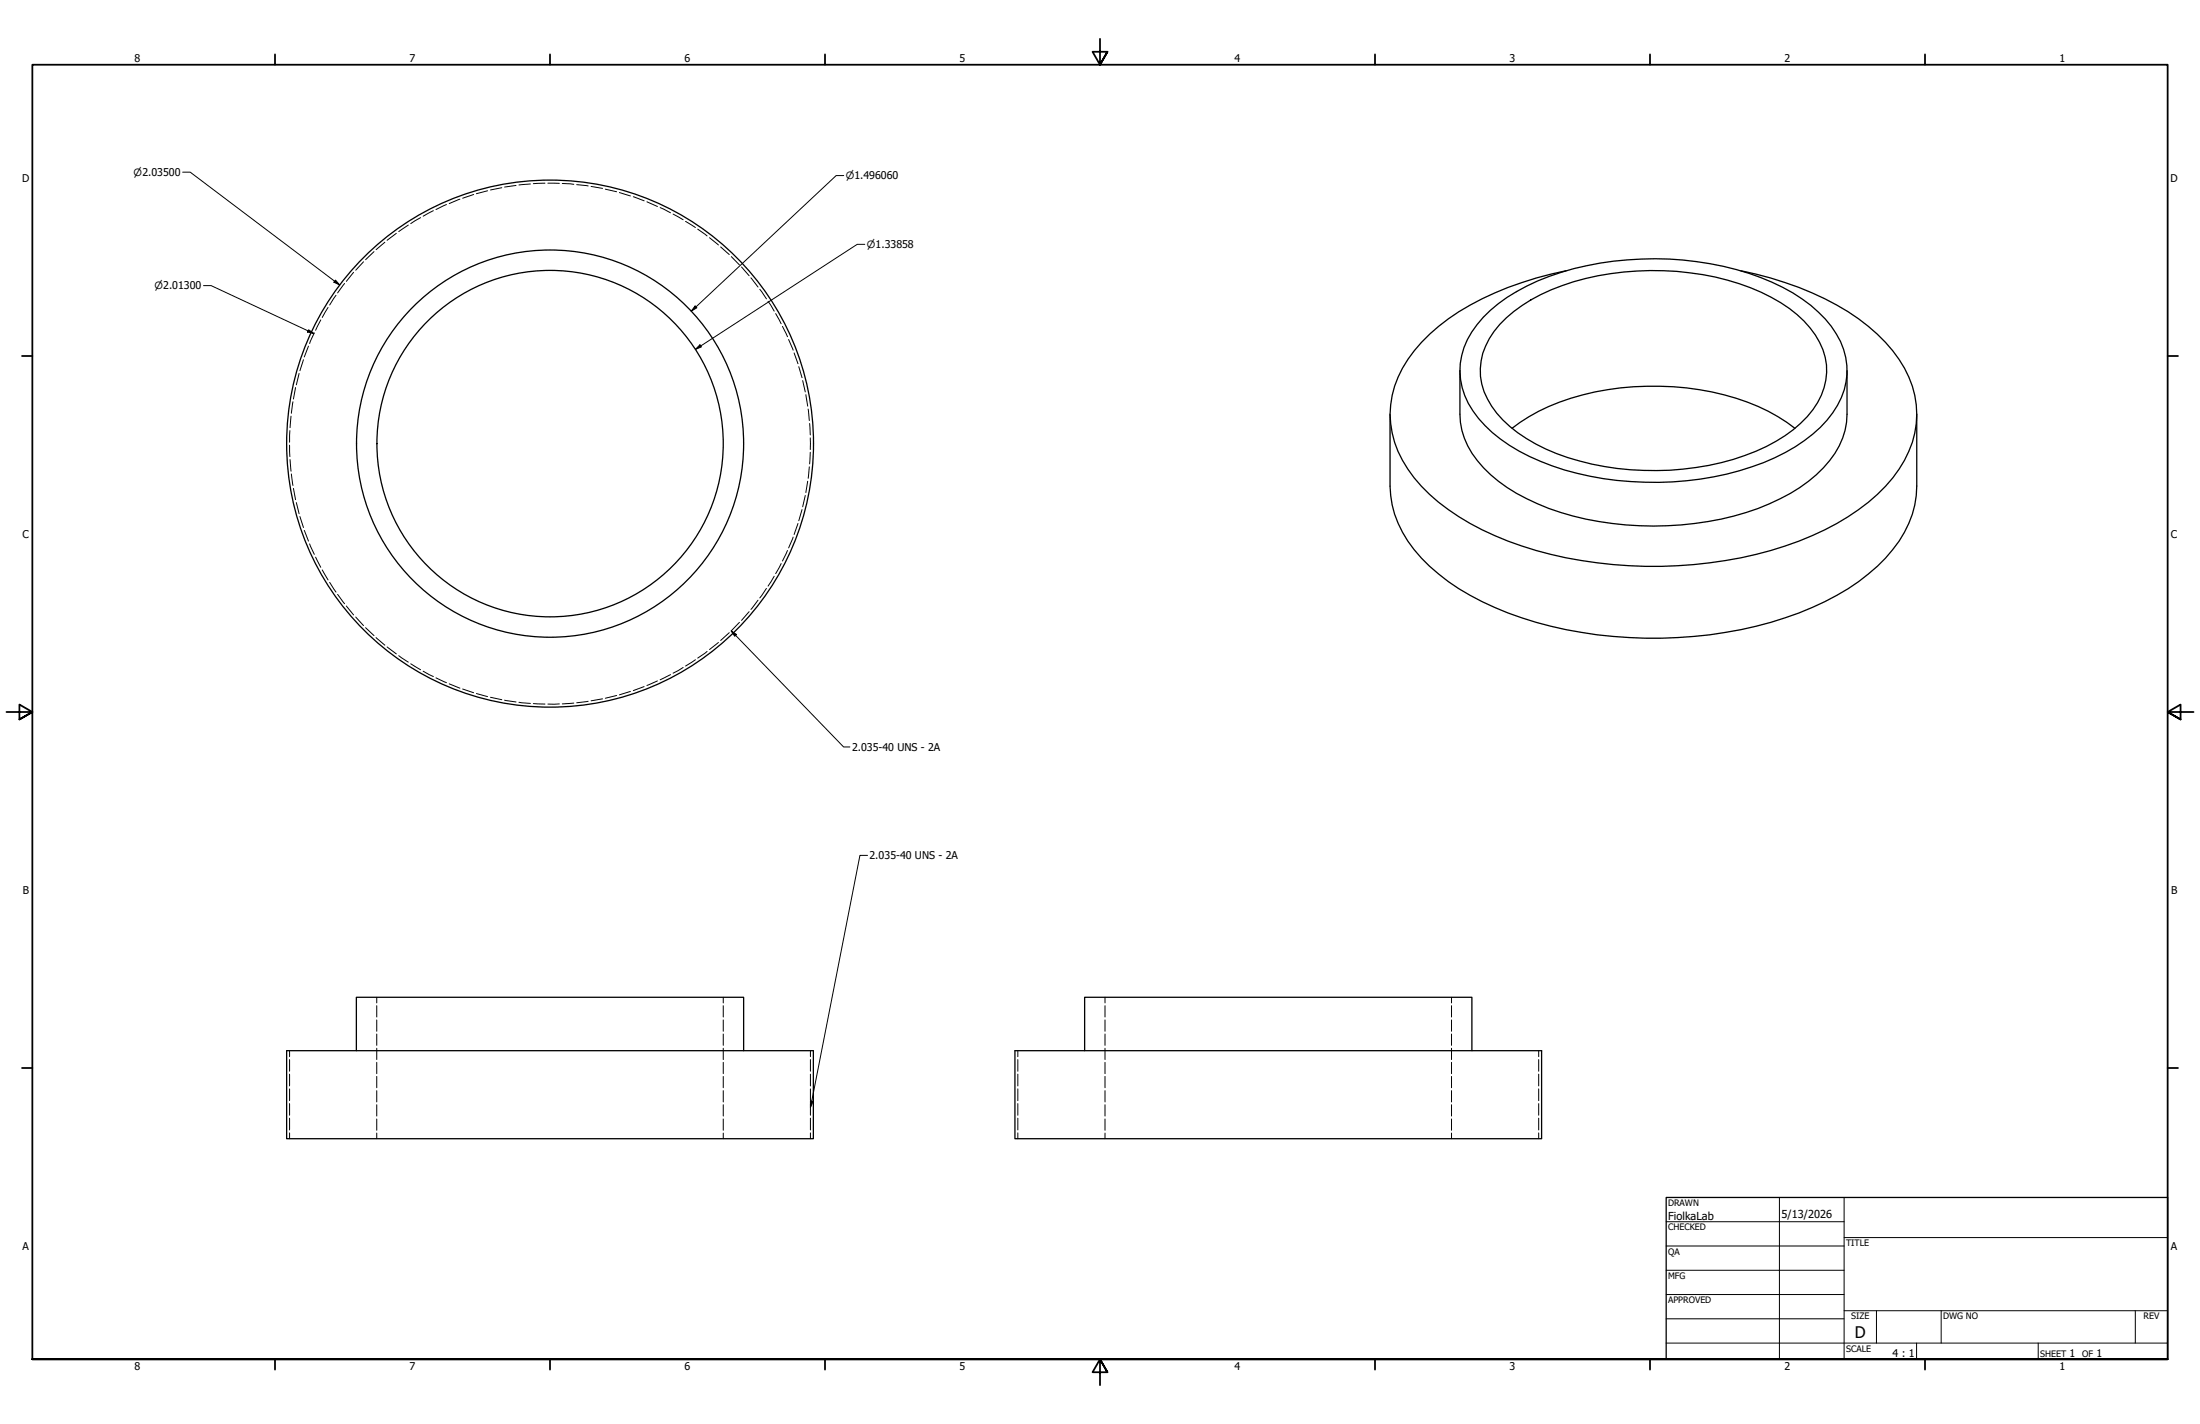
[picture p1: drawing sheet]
<svg xmlns="http://www.w3.org/2000/svg" width="864mm" height="559mm" viewBox="0 0 864 559" stroke-linecap="round" stroke-linejoin="round" font-family="sans-serif">
<!-- layer: Hidden (ANSI) -->
<g fill="none" stroke="#000" stroke-width=".39">
<path d="M147.9 391.4v2.2M147.9 394.7v4.4M283.9 391.4v2.2M283.9 394.7v4.4M433.8 391.4v2.2M433.8 394.7v4.4M569.8 391.4v2.2M569.8 394.7v4.4M147.9 400.2v4.5M147.9 405.8v4.4M147.9 411.4v4.4M147.9 416.9v4.4"/>
<path d="M283.9 400.2v4.5M283.9 405.8v4.4M283.9 411.4v4.4M283.9 416.9v4.4M433.8 400.2v4.5M433.8 405.8v4.4M433.8 411.4v4.4M433.8 416.9v4.4M569.8 400.2v4.5M569.8 405.8v4.4M569.8 411.4v4.4M569.8 416.9v4.4"/>
<path d="M147.9 422.4v4.4M147.9 428v4.4M147.9 433.5v4.5M147.9 439.1v4.4M283.9 422.4v4.4M283.9 428v4.4M283.9 433.5v4.5M283.9 439.1v4.4M433.8 422.4v4.4M433.8 428v4.4M433.8 433.5v4.5M433.8 439.1v4.4"/>
<path d="M569.8 422.4v4.4M569.8 428v4.4M569.8 433.5v4.5M569.8 439.1v4.4M147.9 444.6v2.2M283.9 444.6v2.2M433.8 444.6v2.2M569.8 444.6v2.2"/>
</g>
<!-- layer: Hidden Narrow (ANSI) -->
<g fill="none" stroke="#000" stroke-width=".39">
<path d="M180.5 78.2l-4.2 1.7M185.9 76.3l-4.3 1.5M191.4 74.9l-4.4 1.1M197 73.7l-4.5 .8M202.6 72.8l-4.5 .6M208.2 72.2l-4.5 .4M213.9 71.9l-4.5 .2M215.1 71.9h4.5M220.7 72l4.5 .3M226.4 72.5l4.5 .5M232 73.2l4.5 .7M237.6 74.2l4.5 1"/>
<path d="M243.1 75.6l4.4 1.3M248.6 77.2l4.3 1.6M253.9 79.2l4.2 1.8M146.8 98.7l-3.3 3.2M151.1 95.1l-3.5 2.9M155.6 91.6l-3.6 2.7M160.3 88.3l-3.8 2.6M165.1 85.4l-3.9 2.4M170.1 82.7l-4 2.1M175.3 80.3l-4.2 1.9M259.1 81.5l4.1 2M264.2 84l4 2.2"/>
<path d="M269.1 86.9l3.9 2.4M273.9 89.9l3.7 2.7M278.5 93.3l3.5 2.8M282.9 96.9l3.4 3M131.9 115.9l-2.5 3.8M135.3 111.3l-2.8 3.6M138.8 106.9l-2.8 3.5M142.7 102.7l-3.1 3.3M287.1 100.7l3.2 3.2M291.1 104.8l3 3.4M294.8 109l2.8 3.6M298.3 113.5l2.6 3.8"/>
<path d="M301.5 118.2l2.4 3.9M121.1 135.8l-1.7 4.3M123.4 130.6l-1.9 4.2M125.9 125.5l-2 4.1M128.8 120.6l-2.3 4M304.5 123.1l2.1 4M307.1 128.1l2 4M309.6 133.2l1.7 4.2M311.7 138.5l1.5 4.2M115 157.7l-.6 4.5M116 152.1l-.8 4.5M117.4 146.6l-1.1 4.4"/>
<path d="M119.1 141.2l-1.4 4.3M313.6 143.9l1.2 4.3M315.1 149.4l1 4.4M316.4 154.9l.7 4.5M113.7 174.7l.1 4.5M113.8 169l-.1 4.5M114.2 163.3l-.3 4.5M317.2 160.5l.5 4.5M317.8 166.2l.3 4.5M318.1 177.5l-.3 4.6M318.1 171.8v4.6M113.9 180.3l.3 4.6"/>
<path d="M114.4 186l.6 4.5M115.2 191.6l.8 4.5M116.3 197.2l1.1 4.4M314.8 200l-1.2 4.3M316.1 194.4l-1 4.5M317.1 188.8l-.7 4.5M317.7 183.2l-.5 4.5M117.7 202.7l1.4 4.3M119.4 208.2l1.7 4.1M121.5 213.4l1.9 4.2M123.9 218.6l2 4M309.1 216l-2 4.2"/>
<path d="M311.3 210.8l-1.7 4.2M313.2 205.4l-1.5 4.3M126.5 223.6l2.3 4M129.4 228.5l2.5 3.8M132.5 233.2l2.8 3.7M136 237.8l2.8 3.5M297.6 235.5l-2.8 3.6M300.9 230.9l-2.6 3.7M303.9 226.1l-2.4 3.9M306.6 221.2l-2.1 3.9M139.6 242.1l3.1 3.4M143.5 246.3l3.3 3.1"/>
<path d="M147.6 250.2l3.5 3M152 253.9l3.6 2.7M156.5 257.3l3.8 2.5M273 258.9l-3.9 2.5M277.6 255.7l-3.7 2.6M282 252.1l-3.5 2.8M286.3 248.3l-3.4 3M290.3 244.2l-3.2 3.3M294.1 240l-3 3.5M161.2 260.5l3.9 2.3M166.1 263.4l4 2.1M171.1 266l4.2 1.9"/>
<path d="M176.3 268.4l4.2 1.7M181.6 270.4l4.3 1.4M187 272.2l4.4 1.2M192.5 273.6l4.5 1M198.1 274.8l4.5 .7M203.7 275.6l4.5 .4M209.4 276.1l4.5 .2M219.6 276.2l-4.5 .1M225.2 275.9l-4.5 .3M230.9 275.2l-4.5 .6M236.5 274.3l-4.5 .7M242.1 272.9l-4.5 1.1"/>
<path d="M247.5 271.3l-4.4 1.4M252.9 269.4l-4.3 1.6M258.1 267.2l-4.2 1.8M263.2 264.7l-4.1 2.1M268.2 261.9l-4 2.3M113.7 412.3v2.4M113.7 415.8v4.6M318.1 412.3v2.4M318.1 415.8v4.6M399.5 412.3v2.4M399.5 415.8v4.6M604 412.3v2.4"/>
<path d="M604 415.8v4.6M113.7 421.5v4.6M113.7 427.3v4.6M113.7 433.1v4.5M113.7 438.8v4.6M318.1 421.5v4.6M318.1 427.3v4.6M318.1 433.1v4.5M318.1 438.8v4.6M399.5 421.5v4.6M399.5 427.3v4.6M399.5 433.1v4.5"/>
<path d="M399.5 438.8v4.6M604 421.5v4.6M604 427.3v4.6M604 433.1v4.5M604 438.8v4.6M113.7 444.6v2.2M318.1 444.6v2.2M399.5 444.6v2.2M604 444.6v2.2"/>
</g>
<!-- layer: Visible (ANSI) -->
<g fill="none" stroke="#000" stroke-width=".51">
<path d="M614.8 106.2a122.9 122.9 0 0 0-46.2 18.9 55 55 0 0 0-21.2 26.5 37.8 37.8 0 0 0 7.7 35.9 85.6 85.6 0 0 0 36.8 24.8 169.1 169.1 0 0 0 114.3 0 91.3 91.3 0 0 0 34-21.5 41 41 0 0 0 12-31.9 44.6 44.6 0 0 0-15.3-27.8 102.1 102.1 0 0 0-41.8-22l-11.8-2.9M582.2 124.5a71.3 71.3 0 0 1 30.6-17.6 122.9 122.9 0 0 1 82.8 3.8 54 54 0 0 1 25.3 20.4 26.9 26.9 0 0 1-1.5 31 60.6 60.6 0 0 1-27.1 19.4 123.6 123.6 0 0 1-87.6-.5 57.9 57.9 0 0 1-26.5-19.7 27.3 27.3 0 0 1 1.6-33.9zM588.7 127.3a63.8 63.8 0 0 1 29-16.7 112.2 112.2 0 0 1 69.4 2.3 52.5 52.5 0 0 1 25.5 18.5 24.3 24.3 0 0 1-1 29.4 55.9 55.9 0 0 1-26.7 18 110.6 110.6 0 0 1-78.1-2.6 51.1 51.1 0 0 1-21.3-16.8 24.3 24.3 0 0 1 1-29.4zM573.1 145.4v17.2a32 32 0 0 0 12.1 23.7 82.1 82.1 0 0 0 37.3 17.4 124 124 0 0 0 72.1-6 56.8 56.8 0 0 0 25.7-19.8 28.5 28.5 0 0 0 4.7-15.3v-17.2M545.7 162.6v28.2a42 42 0 0 0 12.3 28.2 89.2 89.2 0 0 0 33.9 21.5 169.1 169.1 0 0 0 114.3 0 85.9 85.9 0 0 0 36.7-24.8 40 40 0 0 0 9.5-24.9v-28.2M593.5 168.1a83.9 83.9 0 0 1 42.6-15.9 106 106 0 0 1 58.1 9.2l7.2 4.3 3.2 2.4M112.5 412.3h206.8v34.5h-206.8zM139.9 412.3v-20.9h152v20.9M398.4 412.3h206.8v34.5h-206.8zM425.8 412.3v-20.9h152v20.9"/>
<circle cx="215.9" cy="174.1" r="103.4"/>
<circle cx="215.9" cy="174.1" r="68"/>
<circle cx="215.9" cy="174.1" r="76"/>
</g>
<!-- layer: Border (ANSI) -->
<g fill="none" stroke="#000" stroke-width=".7">
<path d="M431.8 15.2v10.2l-2.9-5.1h5.8l-2.9 5.1 2.9-5.1M107.9 21.3v4.1M215.9 21.3v4.1M323.8 21.3v4.1M539.8 21.3v4.1M647.7 21.3v4.1M755.6 21.3v4.1M8.6 139.7h4.1M850.9 139.7h4.1M2.5 279.4h10.2l-5.1-2.9v5.8l5.1-2.9-5.1 2.9M861.1 279.4h-10.2l5.1-2.9v5.8l-5.1-2.9 5.1 2.9M8.6 419.1h4.1"/>
<path d="M850.9 419.1h4.1M12.7 533.4v-508h838.2v508h-838.2h838.2M107.9 533.4v4.1M215.9 533.4v4.1M323.8 533.4v4.1M434.7 538.5l-2.9-5.1 2.9 5.1h-5.8l2.9-5.1v10.2M539.8 533.4v4.1M647.7 533.4v4.1M755.6 533.4v4.1"/>
</g>
<!-- layer: Title (ANSI) -->
<g fill="none" stroke="#000" stroke-width=".39">
<path d="M654 479.4h69.9M698.5 469.9v63.5M723.9 469.9v63.5M654 488.9h69.9M654 498.5h69.9M723.9 485.6h127M654 508h69.9M654 517.5h69.9M723.9 514.3h127M736.6 514.3v12.7M762 514.3v12.7M838.2 514.3v12.7"/>
<path d="M654 527h196.9M752.3 527v6.4M800.1 527v6.4"/>
</g>
<path d="M654 469.9h196.9v63.5h-196.9z" fill="none" stroke="#000" stroke-width=".51"/>
<!-- layer: Symbol (ANSI) -->
<path d="M287 247.6l2.1 1.4-.7 .7zM287 247.6l44.2 45.5h2.4M340.6 335.7h-3l-19.5 98.9M318.1 432.1l1.1 .1-1.1 2.4z" fill="none" stroke="#000" stroke-width=".39"/>
<path d="M287 247.6l2.1 1.4-.7 .7zM318.1 432.1l1.1 .1-1.1 2.4z" fill="#000"/>
<!-- layer: Dimension (ANSI) -->
<path d="M71.7 67.6h3l58.6 44.2M331.2 68.9h-3l-56.9 53.2M339.5 95.9h-3l-63.5 41.2M79.9 112.1h3l40.3 18.8M131.7 109.9l1.6 1.9-2.2-1.1zM121.2 129.4l2 1.5-2.5-.6zM272.9 120.1l.7 .7-2.3 1.3zM274.8 135.3l.5 .8-2.3 1z" fill="none" stroke="#000" stroke-width=".39"/>
<path d="M131.7 109.9l1.6 1.9-2.2-1.1zM121.2 129.4l2 1.5-2.5-.6zM272.9 120.1l.7 .7-2.3 1.3zM274.8 135.3l.5 .8-2.3 1z" fill="#000"/>
<text font-size="6.3" x="728.1" y="524.9">D</text>
<g font-size="4.3">
<text x="654.8" y="478.6">FiolkaLab</text>
<text x="699.3" y="478">5/13/2026</text>
</g>
<g font-size="4.2">
<text x="52.8" y="24.4">8</text>
<text x="160.8" y="24.4">7</text>
<text x="268.7" y="24.4">6</text>
<text x="376.7" y="24.4">5</text>
<text x="484.6" y="24.4">4</text>
<text x="592.6" y="24.4">3</text>
<text x="700.5" y="24.4">2</text>
<text x="808.5" y="24.4">1</text>
<text x="8.8" y="71.4">D</text>
<text x="852" y="71.4">D</text>
<text x="8.9" y="211.1">C</text>
<text x="852.2" y="211.1">C</text>
<text x="334.5" y="294.6">2.035-40 UNS - 2A</text>
<text x="341.3" y="337.2">2.035-40 UNS - 2A</text>
<text x="9" y="350.8">B</text>
<text x="852.2" y="350.8">B</text>
<text x="8.9" y="490.5">A</text>
<text x="852.2" y="490.5">A</text>
<text x="742.9" y="532.6">4 : 1</text>
<text x="812.4" y="532.6">1</text>
<text x="823" y="532.6">1</text>
<text x="52.8" y="537.5">8</text>
<text x="160.8" y="537.5">7</text>
<text x="268.7" y="537.5">6</text>
<text x="376.7" y="537.5">5</text>
<text x="484.6" y="537.5">4</text>
<text x="592.6" y="537.5">3</text>
<text x="700.5" y="537.5">2</text>
<text x="808.5" y="537.5">1</text>
</g>
<g font-size="3.9">
<text x="52.5" y="69.1">⌀2.03500</text>
<text x="332" y="70.4">⌀1.496060</text>
<text x="340.3" y="97.3">⌀1.33858</text>
<text x="60.6" y="113.5">⌀2.01300</text>
</g>
<g font-size="3.5">
<text x="654.8" y="473.2">DRAWN</text>
<text x="654.8" y="482.8">CHECKED</text>
<text x="724.7" y="488.9">TITLE</text>
<text x="654.8" y="492.3">QA</text>
<text x="654.8" y="501.8">MFG</text>
<text x="654.8" y="511.4">APPROVED</text>
<text x="726.7" y="517.7">SIZE</text>
<text x="762.8" y="517.7">DWG NO</text>
<text x="841.4" y="517.7">REV</text>
<text x="724.7" y="530.4">SCALE</text>
<text x="800.9" y="532.6">SHEET</text>
<text x="817.4" y="532.6">OF</text>
</g>
</svg>
